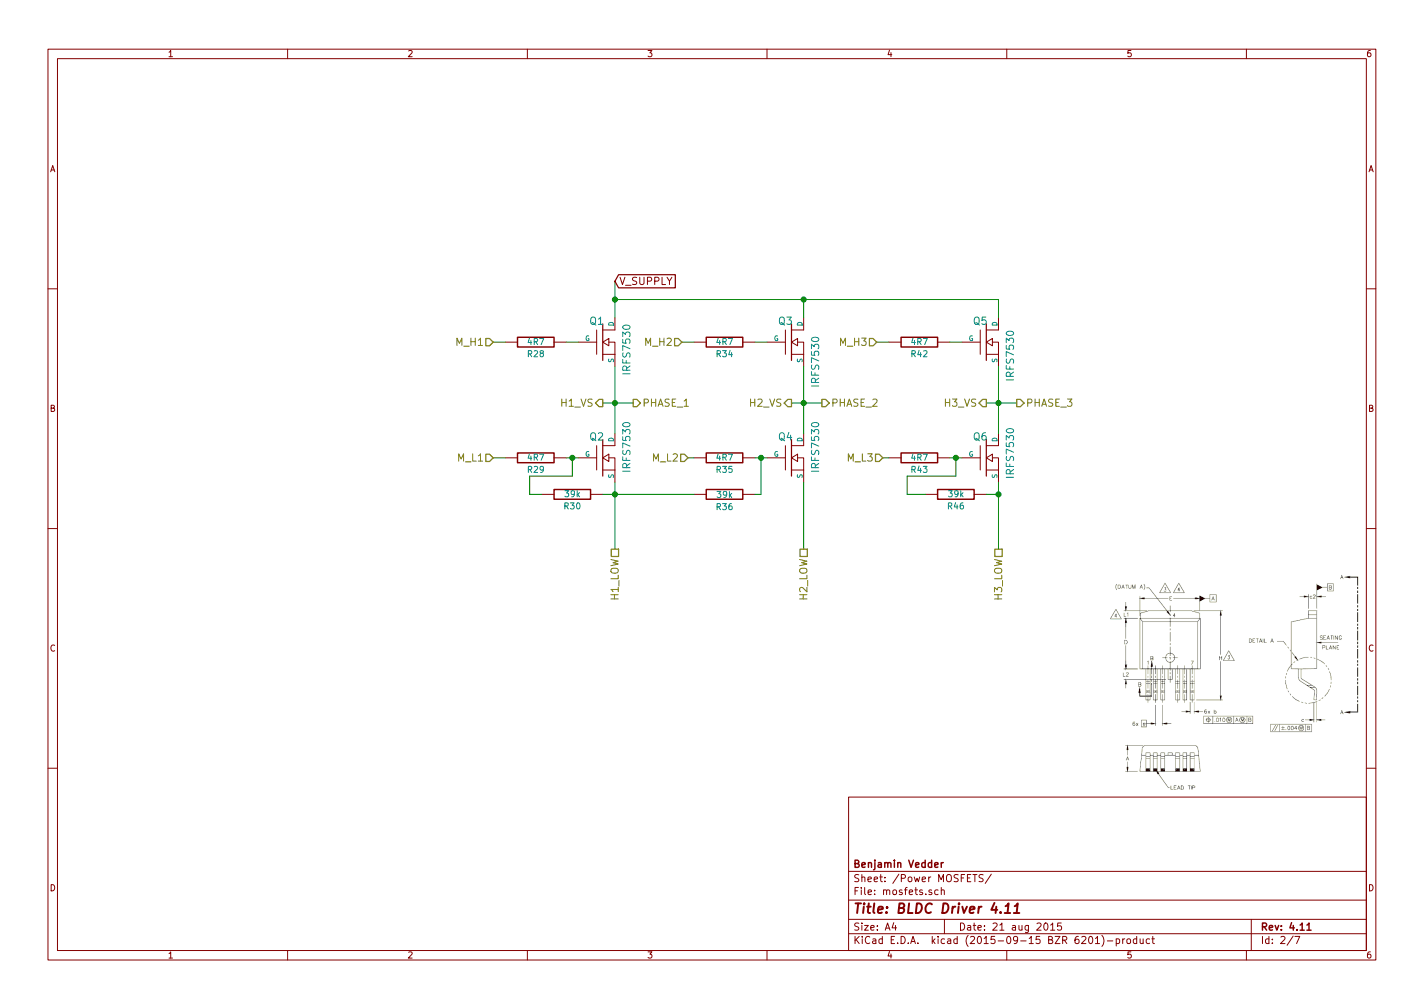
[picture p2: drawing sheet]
EESchema Schematic File Version 2
LIBS:BLDC_4-rescue
LIBS:power
LIBS:device
LIBS:transistors
LIBS:conn
LIBS:linear
LIBS:regul
LIBS:74xx
LIBS:cmos4000
LIBS:adc-dac
LIBS:memory
LIBS:xilinx
LIBS:microcontrollers
LIBS:dsp
LIBS:microchip
LIBS:analog_switches
LIBS:motorola
LIBS:texas
LIBS:intel
LIBS:audio
LIBS:interface
LIBS:digital-audio
LIBS:philips
LIBS:display
LIBS:cypress
LIBS:siliconi
LIBS:opto
LIBS:atmel
LIBS:contrib
LIBS:valves
LIBS:crf_1
LIBS:BLDC_4-cache
EELAYER 25 0
EELAYER END
$Descr A4 11693 8268
encoding utf-8
Sheet 2 7
Title "BLDC Driver 4.11"
Date "21 aug 2015"
Rev "4.11"
Comp "Benjamin Vedder"
Comment1 ""
Comment2 ""
Comment3 ""
Comment4 ""
$EndDescr
$Comp
L R-RESCUE-BLDC_4 R46
U 1 1
P 7850 4050
F 0 "R46" V 7950 4050 50  0000 C CNN
F 1 "39k" V 7850 4050 50  0000 C CNN
F 2 "CRF1:SMD-0603_r" H 7850 4050 60  0001 C CNN
F 3 "" H 7850 4050 60  0001 C CNN
	1    7850 4050
	0    1    1    0   
$EndComp
$Comp
L R-RESCUE-BLDC_4 R30
U 1 1
P 4700 4050
F 0 "R30" V 4800 4050 50  0000 C CNN
F 1 "39k" V 4700 4050 50  0000 C CNN
F 2 "CRF1:SMD-0603_r" H 4700 4050 60  0001 C CNN
F 3 "" H 4700 4050 60  0001 C CNN
	1    4700 4050
	0    1    1    0   
$EndComp
$Comp
L MOSFET_N Q1
U 1 1
P 4950 2800
F 0 "Q1" H 4960 2970 60  0000 R CNN
F 1 "IRFS7530" V 5150 2950 60  0000 R CNN
F 2 "CRF1:D2PAK-7-GDS" H 4950 2800 60  0001 C CNN
F 3 "" H 4950 2800 60  0001 C CNN
	1    4950 2800
	1    0    0    -1  
$EndComp
$Comp
L MOSFET_N Q2
U 1 1
P 4950 3750
F 0 "Q2" H 4960 3920 60  0000 R CNN
F 1 "IRFS7530" V 5150 4050 60  0000 R CNN
F 2 "CRF1:D2PAK-7-GDS" H 4950 3750 60  0001 C CNN
F 3 "" H 4950 3750 60  0001 C CNN
	1    4950 3750
	1    0    0    -1  
$EndComp
$Comp
L R-RESCUE-BLDC_4 R29
U 1 1
P 4400 3750
F 0 "R29" V 4500 3750 50  0000 C CNN
F 1 "4R7" V 4400 3750 50  0000 C CNN
F 2 "CRF1:SMD-0603_r" H 4400 3750 60  0001 C CNN
F 3 "" H 4400 3750 60  0001 C CNN
	1    4400 3750
	0    1    1    0   
$EndComp
$Comp
L R-RESCUE-BLDC_4 R28
U 1 1
P 4400 2800
F 0 "R28" V 4500 2800 50  0000 C CNN
F 1 "4R7" V 4400 2800 50  0000 C CNN
F 2 "CRF1:SMD-0603_r" H 4400 2800 60  0001 C CNN
F 3 "" H 4400 2800 60  0001 C CNN
	1    4400 2800
	0    1    1    0   
$EndComp
$Comp
L R-RESCUE-BLDC_4 R34
U 1 1
P 5950 2800
F 0 "R34" V 6050 2800 50  0000 C CNN
F 1 "4R7" V 5950 2800 50  0000 C CNN
F 2 "CRF1:SMD-0603_r" H 5950 2800 60  0001 C CNN
F 3 "" H 5950 2800 60  0001 C CNN
	1    5950 2800
	0    1    1    0   
$EndComp
$Comp
L R-RESCUE-BLDC_4 R35
U 1 1
P 5950 3750
F 0 "R35" V 6050 3750 50  0000 C CNN
F 1 "4R7" V 5950 3750 50  0000 C CNN
F 2 "CRF1:SMD-0603_r" H 5950 3750 60  0001 C CNN
F 3 "" H 5950 3750 60  0001 C CNN
	1    5950 3750
	0    1    1    0   
$EndComp
$Comp
L MOSFET_N Q4
U 1 1
P 6500 3750
F 0 "Q4" H 6510 3920 60  0000 R CNN
F 1 "IRFS7530" V 6700 4050 60  0000 R CNN
F 2 "CRF1:D2PAK-7-GDS" H 6500 3750 60  0001 C CNN
F 3 "" H 6500 3750 60  0001 C CNN
	1    6500 3750
	1    0    0    -1  
$EndComp
$Comp
L MOSFET_N Q3
U 1 1
P 6500 2800
F 0 "Q3" H 6510 2970 60  0000 R CNN
F 1 "IRFS7530" V 6700 2850 60  0000 R CNN
F 2 "CRF1:D2PAK-7-GDS" H 6500 2800 60  0001 C CNN
F 3 "" H 6500 2800 60  0001 C CNN
	1    6500 2800
	1    0    0    -1  
$EndComp
$Comp
L MOSFET_N Q5
U 1 1
P 8100 2800
F 0 "Q5" H 8110 2970 60  0000 R CNN
F 1 "IRFS7530" V 8300 2900 60  0000 R CNN
F 2 "CRF1:D2PAK-7-GDS" H 8100 2800 60  0001 C CNN
F 3 "" H 8100 2800 60  0001 C CNN
	1    8100 2800
	1    0    0    -1  
$EndComp
$Comp
L MOSFET_N Q6
U 1 1
P 8100 3750
F 0 "Q6" H 8110 3920 60  0000 R CNN
F 1 "IRFS7530" V 8300 4000 60  0000 R CNN
F 2 "CRF1:D2PAK-7-GDS" H 8100 3750 60  0001 C CNN
F 3 "" H 8100 3750 60  0001 C CNN
	1    8100 3750
	1    0    0    -1  
$EndComp
$Comp
L R-RESCUE-BLDC_4 R43
U 1 1
P 7550 3750
F 0 "R43" V 7650 3750 50  0000 C CNN
F 1 "4R7" V 7550 3750 50  0000 C CNN
F 2 "CRF1:SMD-0603_r" H 7550 3750 60  0001 C CNN
F 3 "" H 7550 3750 60  0001 C CNN
	1    7550 3750
	0    1    1    0   
$EndComp
$Comp
L R-RESCUE-BLDC_4 R42
U 1 1
P 7550 2800
F 0 "R42" V 7650 2800 50  0000 C CNN
F 1 "4R7" V 7550 2800 50  0000 C CNN
F 2 "CRF1:SMD-0603_r" H 7550 2800 60  0001 C CNN
F 3 "" H 7550 2800 60  0001 C CNN
	1    7550 2800
	0    1    1    0   
$EndComp
$Comp
L R-RESCUE-BLDC_4 R36
U 1 1
P 5950 4050
F 0 "R36" V 5850 4050 50  0000 C CNN
F 1 "39k" V 5950 4050 50  0000 C CNN
F 2 "CRF1:SMD-0603_r" H 5950 4050 60  0001 C CNN
F 3 "" H 5950 4050 60  0001 C CNN
	1    5950 4050
	0    -1   -1   0   
$EndComp
Wire Wire Line
	8100 4050 8200 4050
Wire Wire Line
	4950 4050 5700 4050
Wire Wire Line
	7250 3750 7300 3750
Wire Wire Line
	4050 3750 4150 3750
Wire Wire Line
	5650 3750 5700 3750
Wire Wire Line
	5600 2800 5700 2800
Wire Wire Line
	7200 2800 7300 2800
Wire Wire Line
	5050 3950 5050 4500
Connection ~ 6600 2450
Wire Wire Line
	8200 2450 8200 2600
Wire Wire Line
	8200 3950 8200 4500
Wire Wire Line
	8200 3000 8200 3550
Wire Wire Line
	7800 2800 7900 2800
Wire Wire Line
	7800 3750 7900 3750
Wire Wire Line
	8100 3300 8350 3300
Connection ~ 8200 3300
Connection ~ 6600 3300
Wire Wire Line
	6500 3300 6750 3300
Wire Wire Line
	6200 3750 6300 3750
Wire Wire Line
	6200 2800 6300 2800
Wire Wire Line
	6600 3000 6600 3550
Wire Wire Line
	6600 2450 6600 2600
Wire Wire Line
	5050 3000 5050 3550
Wire Wire Line
	4650 2800 4750 2800
Wire Wire Line
	4650 3750 4750 3750
Wire Wire Line
	4950 3300 5200 3300
Connection ~ 5050 3300
Wire Wire Line
	5050 2300 5050 2600
Connection ~ 5050 2450
Wire Wire Line
	4050 2800 4150 2800
Wire Wire Line
	5050 2450 8200 2450
Wire Wire Line
	7850 3750 7850 3900
Wire Wire Line
	7850 3900 7450 3900
Wire Wire Line
	7450 3900 7450 4050
Wire Wire Line
	7450 4050 7600 4050
Connection ~ 7850 3750
Connection ~ 8200 4050
Connection ~ 5050 4050
Connection ~ 6250 3750
Wire Wire Line
	6200 4050 6250 4050
Wire Wire Line
	6250 4050 6250 3750
Text GLabel 5050 2300 2    60   Input ~ 0
V_SUPPLY
Wire Wire Line
	6600 3950 6600 4500
Text HLabel 4050 2800 0    60   Input ~ 0
M_H1
Text HLabel 4050 3750 0    60   Input ~ 0
M_L1
Text HLabel 4950 3300 0    60   Output ~ 0
H1_VS
Text HLabel 5600 2800 0    60   Input ~ 0
M_H2
Text HLabel 5650 3750 0    60   Input ~ 0
M_L2
Text HLabel 6500 3300 0    60   Output ~ 0
H2_VS
Text HLabel 5050 4500 3    60   UnSpc ~ 0
H1_LOW
Text HLabel 6600 4500 3    60   UnSpc ~ 0
H2_LOW
Text HLabel 8200 4500 3    60   UnSpc ~ 0
H3_LOW
Text HLabel 8100 3300 0    60   Output ~ 0
H3_VS
Text HLabel 7200 2800 0    60   Input ~ 0
M_H3
Text HLabel 7250 3750 0    60   Input ~ 0
M_L3
Text HLabel 5200 3300 2    60   Output ~ 0
PHASE_1
Text HLabel 6750 3300 2    60   Output ~ 0
PHASE_2
Text HLabel 8350 3300 2    60   Output ~ 0
PHASE_3
Connection ~ 4700 3750
Wire Wire Line
	4700 3750 4700 3900
Wire Wire Line
	4700 3900 4350 3900
Wire Wire Line
	4350 3900 4350 4050
Wire Wire Line
	4350 4050 4450 4050
$EndSCHEMATC
